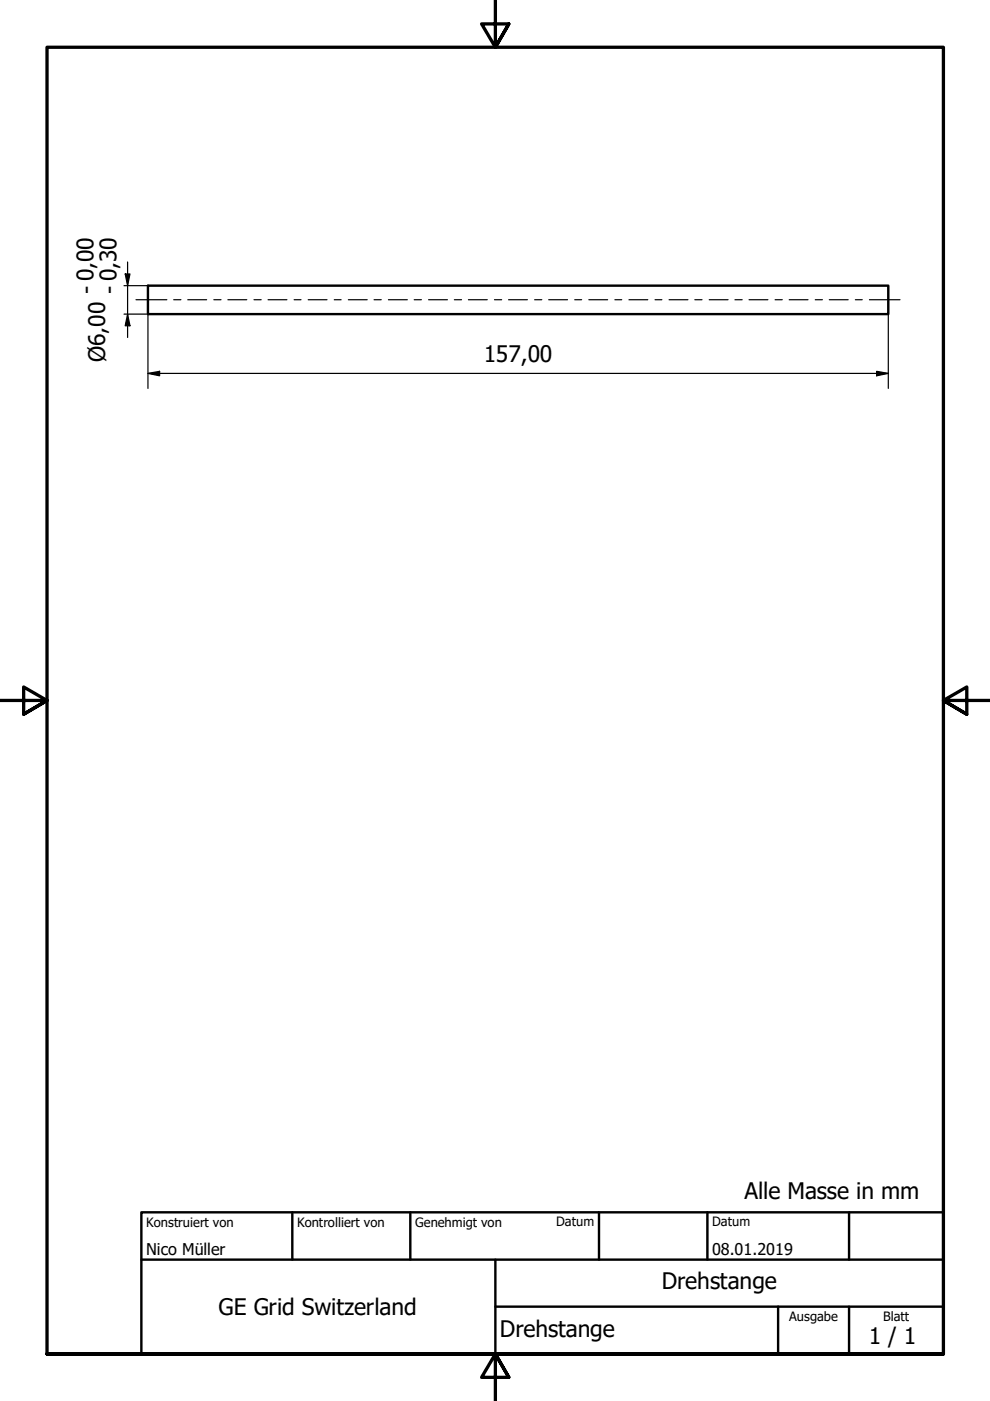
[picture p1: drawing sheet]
<svg xmlns="http://www.w3.org/2000/svg" width="210mm" height="297mm" viewBox="0 0 210 297" stroke-linecap="round" stroke-linejoin="round" font-family="sans-serif">
<!-- layer: Sichtbar (ISO) -->
<path d="M31.4 60.6h156.9v6h-156.9z" fill="none" stroke="#000" stroke-width=".51"/>
<!-- layer: Rahmen (ISO) -->
<path d="M105 0v10l-2.9-4.9h5.8l-2.9 4.9 2.9-4.9M0 148.5h10l-5-2.8v5.7l5-2.9-5 2.9M210 148.5h-10l5-2.8v5.7l-5-2.9 5 2.9M10 287.1v-277.1h190v277.1h-190h190M107.9 292l-2.9-4.9 2.9 4.9h-5.8l2.9-4.9v9.9" fill="none" stroke="#000" stroke-width=".7"/>
<!-- layer: Titel (ISO) -->
<path d="M30 257h170v30.1h-170zM62 257v10.1M87 257v10.1M127 257v10.1M150 257v10.1M180 257v10.1M30 267.1h170M105 277h95M105 267.1v20M165 277v10.1M180 277v10.1" fill="none" stroke="#000" stroke-width=".51"/>
<path d="M26.5 58.1h1.1l-.5 2.5zM27.1 55.5v16.1M26.3 60.6h5.1v2.9M26.3 66.6h5.1M27.1 66.6l.5 2.5h-1.1zM31.4 79.2l2.4-.5v1zM31.4 79.2h156.9M31.4 63.7v18.6M185.9 78.7l2.4 .5-2.4 .5zM188.3 60.6v2.9M188.3 63.7v18.6" fill="none" stroke="#000" stroke-width=".25"/>
<g fill="#000">
<path d="M26.5 58.1h1.1l-.5 2.5z" fill-rule="evenodd"/>
<path d="M27.1 66.6l.5 2.5h-1.1z" fill-rule="evenodd"/>
<path d="M31.4 79.2l2.4-.5v1z" fill-rule="evenodd"/>
<path d="M185.9 78.7l2.4 .5-2.4 .5z" fill-rule="evenodd"/>
</g>
<!-- layer: Mittellinie (ISO) -->
<g fill="none" stroke="#000" stroke-width=".25">
<path d="M28.8 63.5h6.6M36.8 63.5h1.6M39.8 63.5h4M45.3 63.5h1.6M48.3 63.5h4M53.8 63.5h1.6M56.8 63.5h4M62.4 63.5h1.4M65.3 63.5h4M70.9 63.5h1.4M73.9 63.5h4M79.3 63.5h1.5"/>
<path d="M82.4 63.5h4M87.8 63.5h1.5M90.9 63.5h4M96.3 63.5h1.6M99.3 63.5h4M104.8 63.5h1.6M107.8 63.5h4M113.3 63.5h1.6M116.3 63.5h4M121.9 63.5h1.4M124.8 63.5h4M130.4 63.5h1.4"/>
<path d="M133.3 63.5h4.1M138.9 63.5h1.4M141.9 63.5h4M147.3 63.5h1.5M150.4 63.5h4M155.8 63.5h1.6M158.8 63.5h4M164.3 63.5h1.6M167.3 63.5h4M172.8 63.5h1.6M175.8 63.5h4M181.4 63.5h1.4"/>
<path d="M184.3 63.5h6.5"/>
</g>
<g font-size="4.8">
<text x="19.9" y="62.3" transform="rotate(-90 19.9 62.3)">- 0,00</text>
<text x="24.8" y="62.3" transform="rotate(-90 24.8 62.3)">- 0,30</text>
<text x="22.3" y="76.8" transform="rotate(-90 22.3 76.8)">Ø6,00</text>
<text x="102.6" y="76.8">157,00</text>
<text x="157.9" y="254.1">Alle Masse in mm</text>
<text x="140.3" y="273.4">Drehstange</text>
<text x="46.4" y="278.9">GE Grid Switzerland</text>
<text x="106" y="283.4">Drehstange</text>
<text x="184.2" y="285">1 / 1</text>
</g>
<g font-size="3.4">
<text x="31" y="266">Nico Müller</text>
<text x="151" y="266">08.01.2019</text>
</g>
<g font-size="2.7">
<text x="31" y="260.1">Konstruiert von</text>
<text x="63" y="260.1">Kontrolliert von</text>
<text x="88" y="260.1">Genehmigt von</text>
<text x="117.9" y="260">Datum</text>
<text x="151" y="260">Datum</text>
<text x="167.3" y="280.1">Ausgabe</text>
<text x="187.3" y="280.1">Blatt</text>
</g>
</svg>
